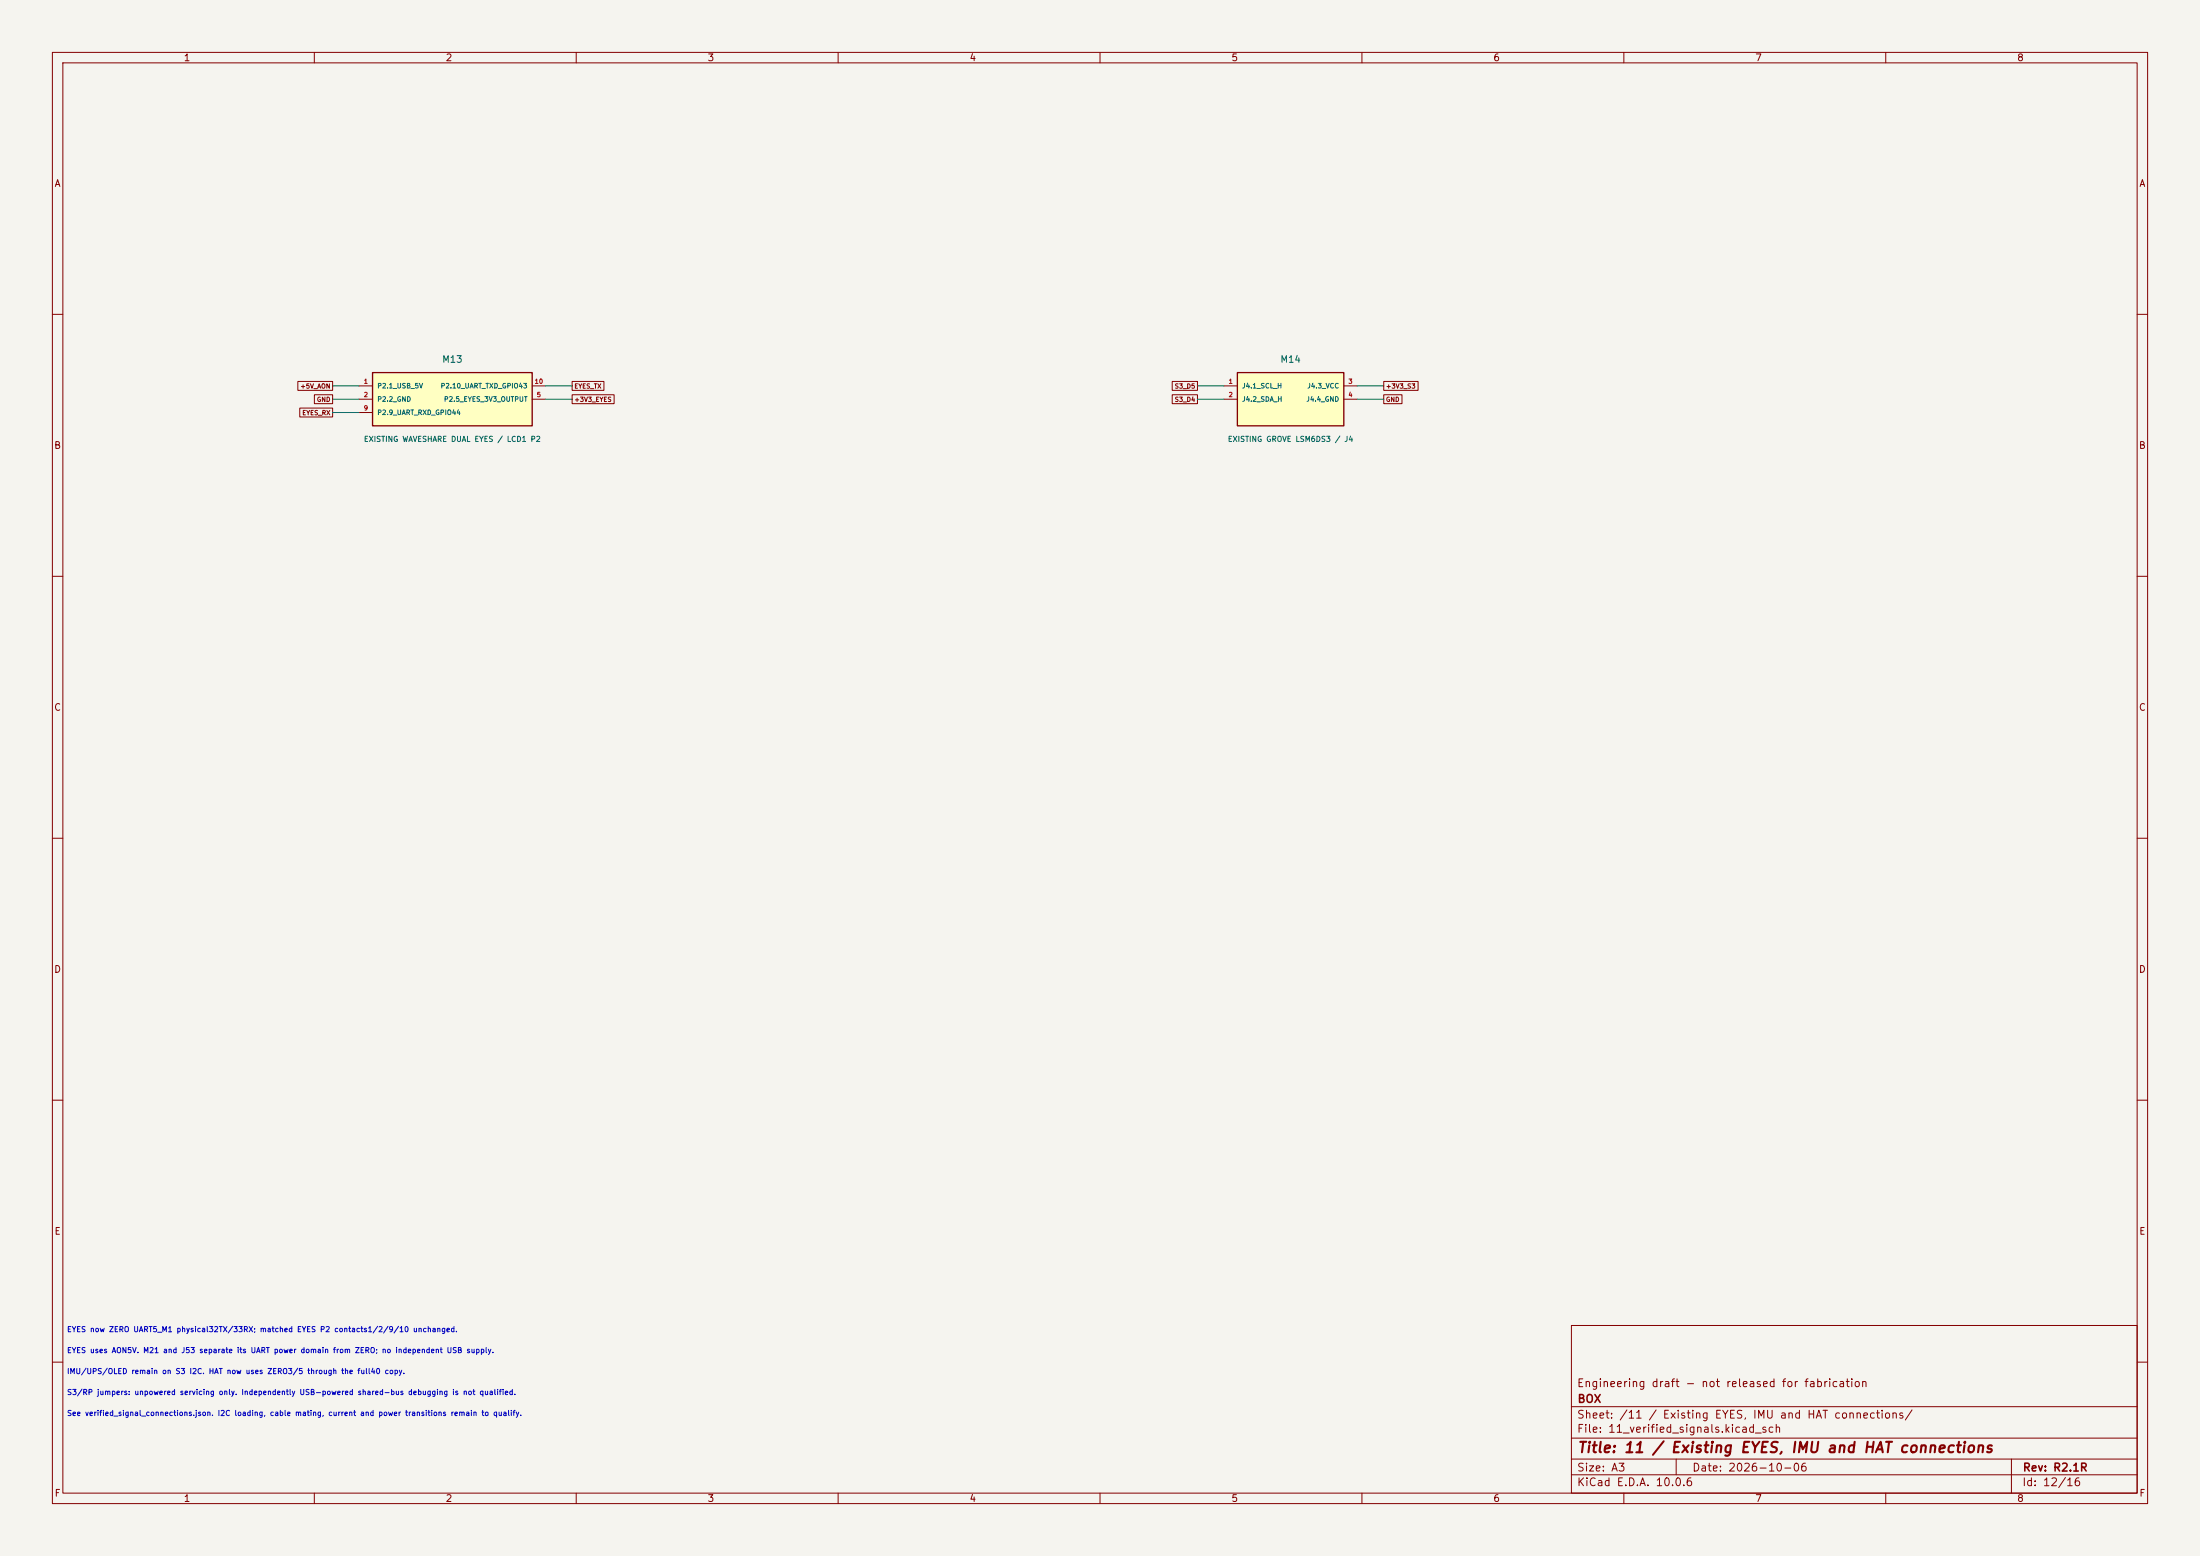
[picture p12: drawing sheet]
(kicad_sch (version 20250114) (generator "eeschema") (paper "A3")
(title_block (title "11 / Existing EYES, IMU and HAT connections") (date "2026-10-06") (rev "R2.1R") (company "BOX") (comment 1 "Engineering draft - not released for fabrication"))
(lib_symbols (symbol "Box:M13" (pin_names (offset 0.8)) (in_bom yes) (on_board yes)
(property "Reference" "M" (at 0 7.62 0) (effects (font (size 1.27 1.27))))
(property "Value" "EXISTING WAVESHARE DUAL EYES / LCD1 P2" (at 0 -7.62 0) (effects (font (size 1.0 1.0))))
(symbol "M13_0_1" (rectangle (start -15.24 5.08) (end 15.24 -5.08) (stroke (width 0.254) (type default)) (fill (type background))))
(symbol "M13_1_1"
(pin power_in line (at -17.78 2.54 0) (length 2.54) (name "P2.1 USB_5V" (effects (font (size 0.9 0.9)))) (number "1" (effects (font (size 0.85 0.85)))))
(pin passive line (at -17.78 0.0 0) (length 2.54) (name "P2.2 GND" (effects (font (size 0.9 0.9)))) (number "2" (effects (font (size 0.85 0.85)))))
(pin input line (at -17.78 -2.54 0) (length 2.54) (name "P2.9 UART_RXD GPIO44" (effects (font (size 0.9 0.9)))) (number "9" (effects (font (size 0.85 0.85)))))
(pin output line (at 17.78 2.54 180) (length 2.54) (name "P2.10 UART_TXD GPIO43" (effects (font (size 0.9 0.9)))) (number "10" (effects (font (size 0.85 0.85)))))
(pin power_out line (at 17.78 0.0 180) (length 2.54) (name "P2.5 EYES 3V3 OUTPUT" (effects (font (size 0.9 0.9)))) (number "5" (effects (font (size 0.85 0.85)))))))
(symbol "Box:M14" (pin_names (offset 0.8)) (in_bom yes) (on_board yes)
(property "Reference" "M" (at 0 7.62 0) (effects (font (size 1.27 1.27))))
(property "Value" "EXISTING GROVE LSM6DS3 / J4" (at 0 -7.62 0) (effects (font (size 1.0 1.0))))
(symbol "M14_0_1" (rectangle (start -10.16 5.08) (end 10.16 -5.08) (stroke (width 0.254) (type default)) (fill (type background))))
(symbol "M14_1_1"
(pin passive line (at -12.7 2.54 0) (length 2.54) (name "J4.1 SCL_H" (effects (font (size 0.9 0.9)))) (number "1" (effects (font (size 0.85 0.85)))))
(pin passive line (at -12.7 0.0 0) (length 2.54) (name "J4.2 SDA_H" (effects (font (size 0.9 0.9)))) (number "2" (effects (font (size 0.85 0.85)))))
(pin power_in line (at 12.7 2.54 180) (length 2.54) (name "J4.3 VCC" (effects (font (size 0.9 0.9)))) (number "3" (effects (font (size 0.85 0.85)))))
(pin passive line (at 12.7 0.0 180) (length 2.54) (name "J4.4 GND" (effects (font (size 0.9 0.9)))) (number "4" (effects (font (size 0.85 0.85))))))))
(symbol (lib_id "Box:M13") (at 86.36 76.2 0) (unit 1) (in_bom yes) (on_board no) (dnp no)
(property "Reference" "M13" (at 86.36 68.58 0) (effects (font (size 1.27 1.27))))
(property "Value" "EXISTING WAVESHARE DUAL EYES / LCD1 P2" (at 86.36 83.82000000000001 0) (effects (font (size 1 1))))
(property "Footprint" "box:External_Module_Not_On_Carrier" (at 86.36 83.82000000000001 0) (effects (font (size 1 1)) (hide yes)))
(property "Datasheet" "https://www.waveshare.com/wiki/ESP32-S3-DualEye-Touch-LCD-1.28" (at 86.36 83.82000000000001 0) (effects (font (size 1 1)) (hide yes)))
(property "MPN" "ESP32-S3-DualEye-Touch-LCD-1.28" (at 86.36 83.82000000000001 0) (effects (font (size 1 1)) (hide yes)))
(property "Manufacturer" "Waveshare" (at 86.36 83.82000000000001 0) (effects (font (size 1 1)) (hide yes)))
(property "Verification" "EYES is powered from AON5V while the whole device is on. P2.1=5V, P2.2=GND, P2.9=RX, P2.10=TX. UART crosses M21; J53 brings actual EYES P2.5 3V3 and P2.6 GND to its local side. No independent USB or battery supply during normal assembly." (at 86.36 83.82000000000001 0) (effects (font (size 1 1)) (hide yes)))
(property "Rating" "" (at 86.36 83.82000000000001 0) (effects (font (size 1 1)) (hide yes)))
(property "Tolerance" "" (at 86.36 83.82000000000001 0) (effects (font (size 1 1)) (hide yes)))
(pin "1")
(pin "2")
(pin "9")
(pin "10")
(pin "5"))
(wire (pts (xy 68.58 73.66) (xy 63.5 73.66)) (stroke (width 0) (type default)))
(global_label "+5V_AON" (shape passive) (at 63.5 73.66 0) (effects (font (size 0.85 0.85)) (justify right)))
(wire (pts (xy 68.58 76.2) (xy 63.5 76.2)) (stroke (width 0) (type default)))
(global_label "GND" (shape passive) (at 63.5 76.2 0) (effects (font (size 0.85 0.85)) (justify right)))
(wire (pts (xy 68.58 78.74000000000001) (xy 63.5 78.74000000000001)) (stroke (width 0) (type default)))
(global_label "EYES_RX" (shape passive) (at 63.5 78.74000000000001 0) (effects (font (size 0.85 0.85)) (justify right)))
(wire (pts (xy 104.14 73.66) (xy 109.22 73.66)) (stroke (width 0) (type default)))
(global_label "EYES_TX" (shape passive) (at 109.22 73.66 180) (effects (font (size 0.85 0.85)) (justify left)))
(wire (pts (xy 104.14 76.2) (xy 109.22 76.2)) (stroke (width 0) (type default)))
(global_label "+3V3_EYES" (shape passive) (at 109.22 76.2 180) (effects (font (size 0.85 0.85)) (justify left)))
(symbol (lib_id "Box:M14") (at 246.38 76.2 0) (unit 1) (in_bom yes) (on_board no) (dnp no)
(property "Reference" "M14" (at 246.38 68.58 0) (effects (font (size 1.27 1.27))))
(property "Value" "EXISTING GROVE LSM6DS3 / J4" (at 246.38 83.82000000000001 0) (effects (font (size 1 1))))
(property "Footprint" "box:External_Module_Not_On_Carrier" (at 246.38 83.82000000000001 0) (effects (font (size 1 1)) (hide yes)))
(property "Datasheet" "https://wiki.seeedstudio.com/Grove-6-Axis_AccelerometerAndGyroscope/" (at 246.38 83.82000000000001 0) (effects (font (size 1 1)) (hide yes)))
(property "MPN" "" (at 246.38 83.82000000000001 0) (effects (font (size 1 1)) (hide yes)))
(property "Manufacturer" "Seeed Studio" (at 246.38 83.82000000000001 0) (effects (font (size 1 1)) (hide yes)))
(property "Verification" "Official Eagle v1.0 verifies J4 pins, BSS138 interface and 10k VCC pullups. Existing whole module retained." (at 246.38 83.82000000000001 0) (effects (font (size 1 1)) (hide yes)))
(property "Rating" "" (at 246.38 83.82000000000001 0) (effects (font (size 1 1)) (hide yes)))
(property "Tolerance" "" (at 246.38 83.82000000000001 0) (effects (font (size 1 1)) (hide yes)))
(pin "1")
(pin "2")
(pin "3")
(pin "4"))
(wire (pts (xy 233.68 73.66) (xy 228.6 73.66)) (stroke (width 0) (type default)))
(global_label "S3_D5" (shape passive) (at 228.6 73.66 0) (effects (font (size 0.85 0.85)) (justify right)))
(wire (pts (xy 233.68 76.2) (xy 228.6 76.2)) (stroke (width 0) (type default)))
(global_label "S3_D4" (shape passive) (at 228.6 76.2 0) (effects (font (size 0.85 0.85)) (justify right)))
(wire (pts (xy 259.08 73.66) (xy 264.15999999999997 73.66)) (stroke (width 0) (type default)))
(global_label "+3V3_S3" (shape passive) (at 264.15999999999997 73.66 180) (effects (font (size 0.85 0.85)) (justify left)))
(wire (pts (xy 259.08 76.2) (xy 264.15999999999997 76.2)) (stroke (width 0) (type default)))
(global_label "GND" (shape passive) (at 264.15999999999997 76.2 180) (effects (font (size 0.85 0.85)) (justify left)))
(text "EYES now ZERO UART5_M1 physical32TX/33RX; matched EYES P2 contacts1/2/9/10 unchanged." (at 12.7 254 0) (effects (font (size 1.0 1.0)) (justify left)))
(text "EYES uses AON5V. M21 and J53 separate its UART power domain from ZERO; no independent USB supply." (at 12.7 258 0) (effects (font (size 1.0 1.0)) (justify left)))
(text "IMU/UPS/OLED remain on S3 I2C. HAT now uses ZERO3/5 through the full40 copy." (at 12.7 262 0) (effects (font (size 1.0 1.0)) (justify left)))
(text "S3/RP jumpers: unpowered servicing only. Independently USB-powered shared-bus debugging is not qualified." (at 12.7 266 0) (effects (font (size 1.0 1.0)) (justify left)))
(text "See verified_signal_connections.json. I2C loading, cable mating, current and power transitions remain to qualify." (at 12.7 270 0) (effects (font (size 1.0 1.0)) (justify left))))
